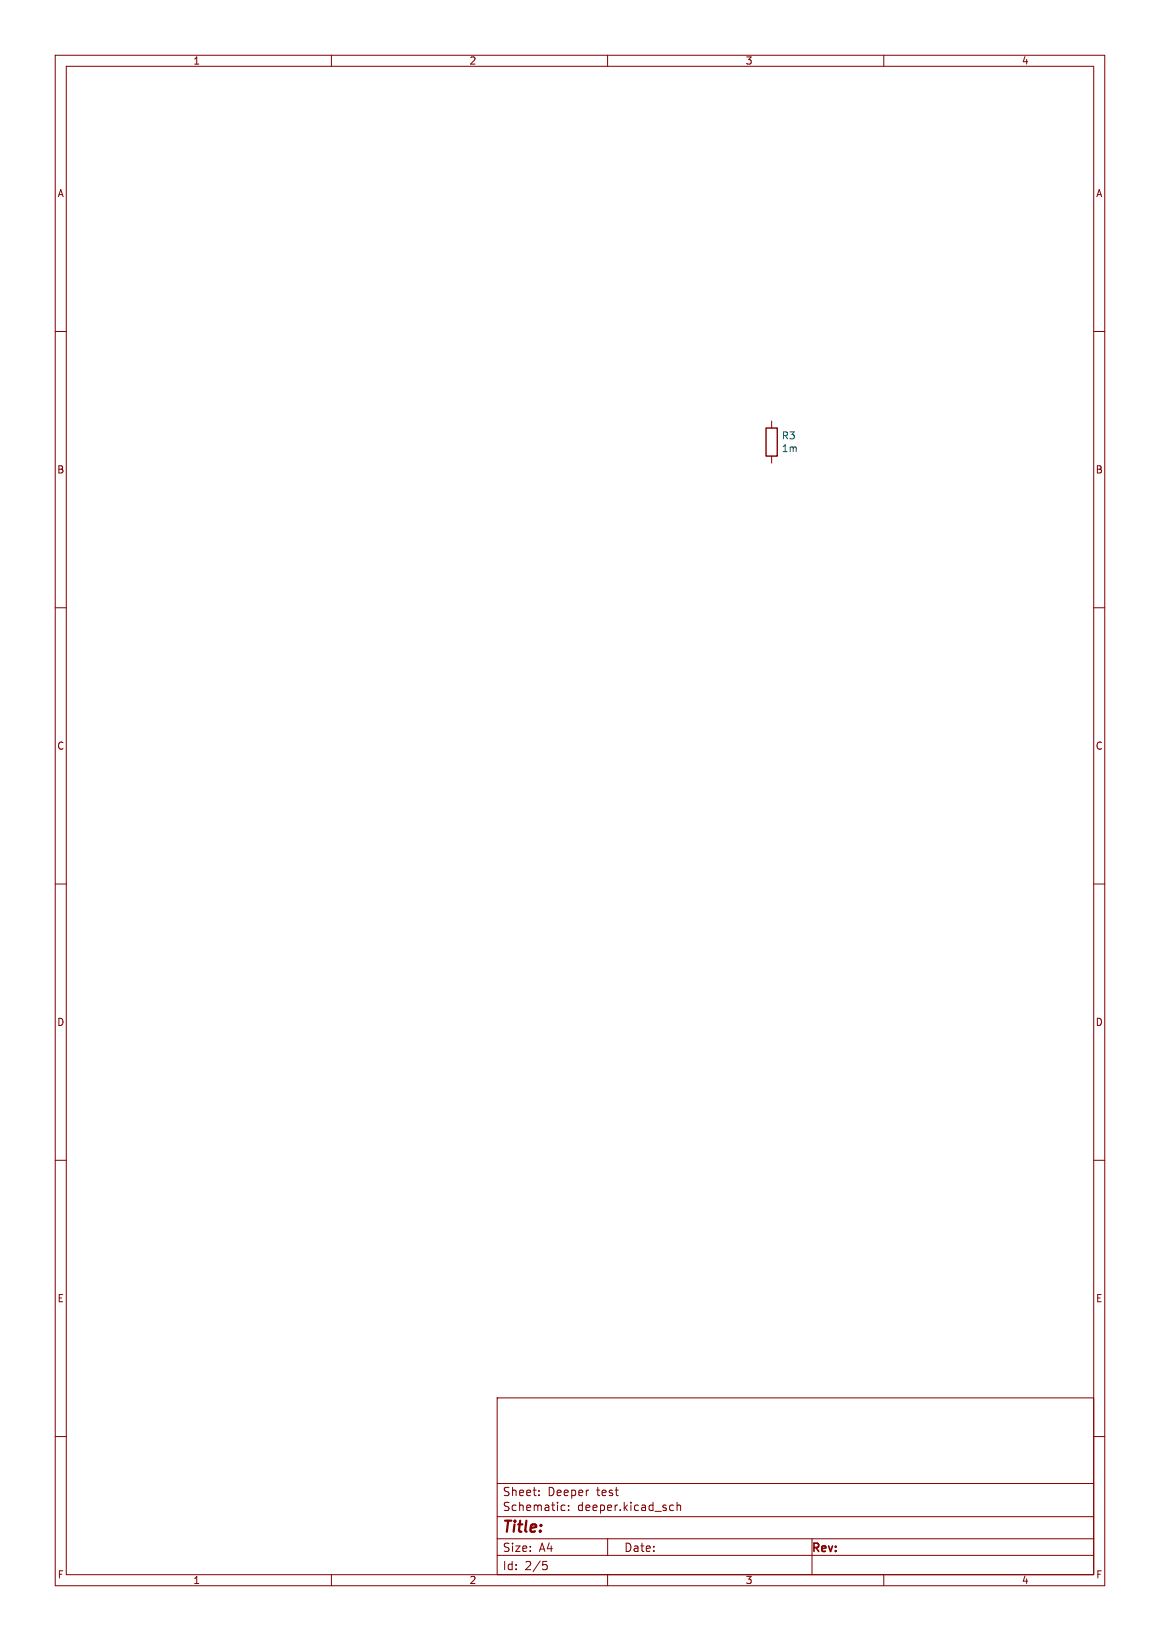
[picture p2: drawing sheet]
<svg xmlns="http://www.w3.org/2000/svg" width="210mm" height="297mm" viewBox="0 0 210 297" stroke-linecap="round" stroke-linejoin="round" font-family="sans-serif">
<g fill="none" stroke="#840000" stroke-width=".18">
<path d="M10 10h190v277h-190zM12 12h186v273h-186zM60 10v2M110 10v2M160 10v2M10 60h2M198 60h2M139.7 76.2v1.3M139.7 82.6v1.2M10 110h2M198 110h2M10 160h2"/>
<path d="M198 160h2M10 210h2M198 210h2M10 260h2M90 253h108v32h-108zM198 260h2M90 278.5h108M90 274.5h108M90 268.5h108M97.6 270.6v.1M97.6 269.8v.1M101.9 272.4l.4 .1"/>
<path d="M102.3 273.3l-.4 .1M102.9 273.3v.1M102.9 272.5v.1M110 278.5v3M121.4 273.3h.5M121.4 272.5h.5M122.6 272.5l.2-.1 .3 .1 .1 .9M122.6 271.9v1.5M147 278.5v6.5M60 285v2M90 281.5h108M98.3 282.6h.7"/>
<path d="M98.4 283.2h.4l.3 .3-.2 .5-.5 .1M110 285v2M160 285v2"/>
</g>
<path d="M138.7 77.5h2v5.1h-2z" fill="none" stroke="#840000" stroke-width=".25"/>
<text font-size="2.8" fill="#840000" x="91" y="277.8">Title:</text>
<g font-size="2.1" fill="#840000">
<text x="91" y="273.6">Schematic:</text>
<text x="91" y="270.9">Sheet:</text>
<text x="99.2" y="270.9">Deeper</text>
<text x="104.5" y="273.6">deeper.kicad_sch</text>
<text x="108" y="270.9">test</text>
<text x="91" y="281">Size:</text>
<text x="97.6" y="281">A4</text>
<text x="113" y="281">Date:</text>
<text x="147" y="281.2">Rev:</text>
<text x="91" y="284.3">Id:</text>
<text x="95" y="284.3">2/5</text>
</g>
<g font-size="1.8" fill="#840000">
<text x="35" y="11.8">1</text>
<text x="85" y="11.8">2</text>
<text x="135" y="11.8">3</text>
<text x="185" y="11.8">4</text>
<text x="10.4" y="35.8">A</text>
<text x="198.4" y="35.8">A</text>
<text x="10.3" y="85.8">B</text>
<text x="198.3" y="85.8">B</text>
<text x="10.3" y="135.8">C</text>
<text x="198.3" y="135.8">C</text>
<text x="10.3" y="185.8">D</text>
<text x="198.3" y="185.8">D</text>
<text x="10.4" y="235.8">E</text>
<text x="198.4" y="235.8">E</text>
<text x="10.4" y="285.8">F</text>
<text x="35" y="286.8">1</text>
<text x="85" y="286.8">2</text>
<text x="135" y="286.8">3</text>
<text x="185" y="286.8">4</text>
<text x="198.4" y="285.8">F</text>
</g>
<g font-size="1.8" fill="#006464">
<text x="141.5" y="79.7">R3</text>
<text x="141.5" y="82">1m</text>
</g>
</svg>
